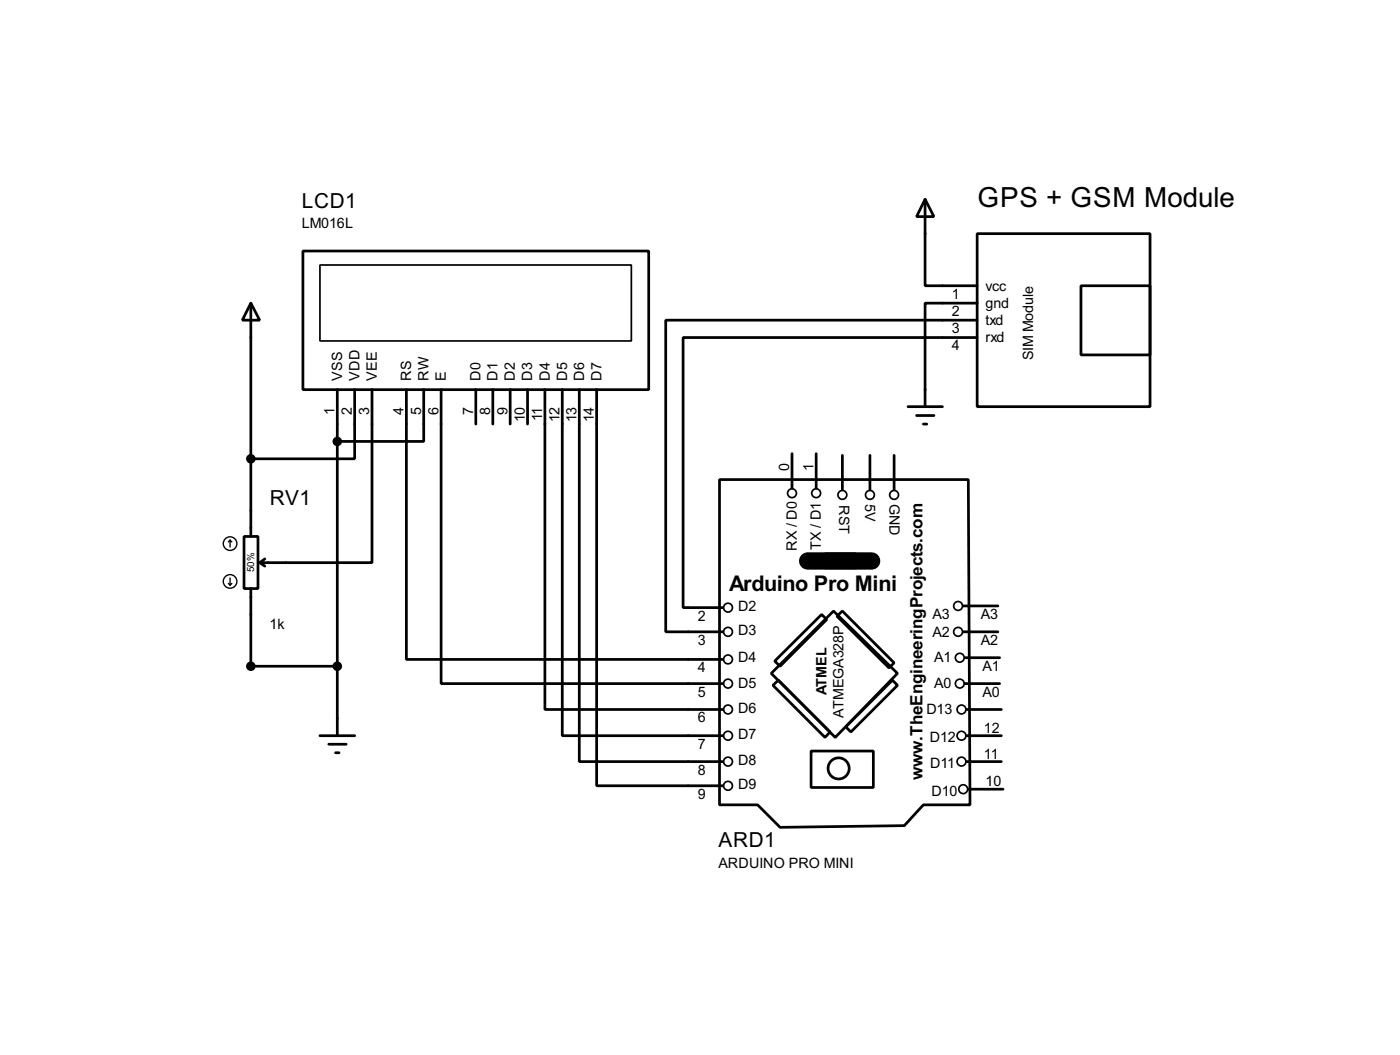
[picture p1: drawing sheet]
<svg xmlns="http://www.w3.org/2000/svg" width="206mm" height="155mm" viewBox="0 0 206 155" stroke-linecap="round" stroke-linejoin="round" font-family="sans-serif">
<g fill="none" stroke="#000" stroke-width=".4">
<path d="M44.5 36.9h50.8v20.3h-50.8zM135.9 29.3l1.3 2.5h-2.5zM135.9 29.3v12.7h7.7M143.6 34.3h25.4v25.4h-25.4zM36.9 44.5l1.3 2.5h-2.6zM36.9 44.5v34.3M49.6 57.2v50.8M52.1 57.2v10.2h-15.2M54.7 57.2v25.4h-16.5M59.7 57.2v39.6h46.5M62.3 57.2v7.6h-12.7M64.8 57.2v43.2h41.4"/>
<path d="M69.9 57.2v5.1M72.4 57.2v5.1M75 57.2v5.1M77.5 57.2v5.1M80.1 57.2v47h26.1M82.6 57.2v50.8h23.6M85.1 57.2v54.6h21.1M87.7 57.2v58.2h18.5M133.4 59.7h5.1M143.6 47h-45.8v45.8h8.4M143.6 49.6h-43.2v39.6h5.8M143.6 44.5h-7.7v15.2"/>
<path d="M158.8 42h10.2v10.1h-10.2zM35.9 78.8h2v7.6h-2zM105.7 70.4h36.6l.2 47.8h-6.8l-2.8 3-18.3 .3-3.3-3.3h-5.6zM116.4 66.6v5.1M119.9 66.6v5.1M123.8 66.9v5M127.8 66.9v5M131.4 66.9v5M134.7 61h2.5M135.7 62.3h.5M36.9 86.4v11.4h12.7M38.2 82.6l.7 .5"/>
<path d="M38.9 82.1l-.7 .5M113.3 98.9l9.2-9.2 9.4 9.2-9.2 9.4zM113.8 97.1l6.9-6.9 .8 .8-6.9 6.8zM121.2 81.3h4.6v2.1h-4.6zM123 90.5l.8-.8 7.6 7.6-.8 .8zM141.5 92.8h5.1M141.5 89h5.1M141.8 96.6h5.1M47 108h5.1M48.3 109.3h2.6M49.3 110.5h.5M113.6 100.6l.8-.7 7.6 7.6-.8 .8z"/>
<path d="M119.2 110.3h9.1v5.3h-9.1zM124.3 106.7l6.8-6.8 .8 .7-6.9 6.9zM141.8 100.4h5.1M142 104.2h5.1M142 108h5.1M142 111.8h5.1M142.3 115.9h5.1"/>
<circle cx="123.2" cy="112.8" r="1.55"/>
</g>
<g fill="none" stroke="#000" stroke-width=".25">
<path d="M47 38.9h45.8v11.2h-45.8z"/>
<circle cx="116.3" cy="72.4" r=".65"/>
<circle cx="119.9" cy="72.4" r=".65"/>
<circle cx="123.7" cy="72.7" r=".65"/>
<circle cx="127.8" cy="72.7" r=".65"/>
<circle cx="131.3" cy="72.7" r=".65"/>
<circle cx="106.9" cy="96.8" r=".65"/>
<circle cx="106.9" cy="89.2" r=".65"/>
<circle cx="106.9" cy="92.8" r=".65"/>
<circle cx="140.7" cy="92.8" r=".65"/>
<circle cx="140.7" cy="89" r=".65"/>
<circle cx="141" cy="96.6" r=".65"/>
<circle cx="106.9" cy="104.2" r=".65"/>
<circle cx="106.9" cy="115.4" r=".65"/>
<circle cx="106.9" cy="108" r=".65"/>
<circle cx="106.9" cy="111.8" r=".65"/>
<circle cx="106.9" cy="100.4" r=".65"/>
<circle cx="141" cy="100.4" r=".65"/>
<circle cx="141.2" cy="104.2" r=".65"/>
<circle cx="141.2" cy="111.8" r=".65"/>
<circle cx="141.2" cy="108" r=".65"/>
<circle cx="141.5" cy="115.9" r=".65"/>
</g>
<path d="M118.7 82.4h9.4" fill="none" stroke="#000" stroke-width="2.6"/>
<g fill="#000" stroke="#000" stroke-width=".4">
<circle cx="36.8" cy="67.4" r=".5"/>
<circle cx="49.5" cy="64.8" r=".5"/>
<circle cx="36.8" cy="97.8" r=".5"/>
<circle cx="49.5" cy="97.8" r=".5"/>
</g>
<g fill="none" stroke="#000" stroke-width=".2">
<path d="M33.8 79.3l-.2 .3M33.8 79.3l.3 .3M33.8 79.3v1M33.6 85.7l.2 .2M33.8 84.9v1M34.1 85.7l-.3 .2"/>
<circle cx="33.8" cy="79.8" r="1"/>
<circle cx="33.8" cy="85.4" r="1"/>
</g>
<text font-size="4.6" x="143.6" y="30.3">GPS + GSM Module</text>
<text font-size="3.6" x="107.1" y="86.7">Arduino Pro Mini</text>
<g font-size="3.4">
<text x="44.4" y="30.5">LCD1</text>
<text x="39.7" y="74.2">RV1</text>
<text x="105.6" y="124.4">ARD1</text>
</g>
<text font-size="2.8" x="135.5" y="114.5" transform="rotate(-90 135.5 114.5)">www.TheEngineeringProjects.com</text>
<g font-size="2.4">
<text x="44.3" y="33.5">LM016L</text>
<text x="139.9" y="43.9">1</text>
<text x="139.9" y="46.4">2</text>
<text x="144.8" y="42.7">vcc</text>
<text x="144.8" y="45.2">gnd</text>
<text x="144.8" y="47.7">txd</text>
<text x="139.9" y="51.5">4</text>
<text x="139.9" y="48.9">3</text>
<text x="144.8" y="50.3">rxd</text>
<text x="151.8" y="52.9" transform="rotate(-90 151.8 52.9)">SIM Module</text>
<text x="50.3" y="55.9" transform="rotate(-90 50.3 55.9)">VSS</text>
<text x="52.8" y="55.9" transform="rotate(-90 52.8 55.9)">VDD</text>
<text x="55.4" y="55.9" transform="rotate(-90 55.4 55.9)">VEE</text>
<text x="60.4" y="55.9" transform="rotate(-90 60.4 55.9)">RS</text>
<text x="63" y="55.9" transform="rotate(-90 63 55.9)">RW</text>
<text x="65.5" y="55.9" transform="rotate(-90 65.5 55.9)">E</text>
<text x="70.6" y="55.9" transform="rotate(-90 70.6 55.9)">D0</text>
<text x="73.1" y="55.9" transform="rotate(-90 73.1 55.9)">D1</text>
<text x="75.7" y="55.9" transform="rotate(-90 75.7 55.9)">D2</text>
<text x="78.2" y="55.9" transform="rotate(-90 78.2 55.9)">D3</text>
<text x="80.8" y="55.9" transform="rotate(-90 80.8 55.9)">D4</text>
<text x="83.3" y="55.9" transform="rotate(-90 83.3 55.9)">D5</text>
<text x="85.8" y="55.9" transform="rotate(-90 85.8 55.9)">D6</text>
<text x="88.4" y="55.9" transform="rotate(-90 88.4 55.9)">D7</text>
<text x="49.2" y="60.9" transform="rotate(-90 49.2 60.9)">1</text>
<text x="51.7" y="60.9" transform="rotate(-90 51.7 60.9)">2</text>
<text x="54.3" y="60.9" transform="rotate(-90 54.3 60.9)">3</text>
<text x="59.3" y="60.9" transform="rotate(-90 59.3 60.9)">4</text>
<text x="61.9" y="60.9" transform="rotate(-90 61.9 60.9)">5</text>
<text x="64.4" y="60.9" transform="rotate(-90 64.4 60.9)">6</text>
<text x="69.5" y="60.9" transform="rotate(-90 69.5 60.9)">7</text>
<text x="72" y="60.9" transform="rotate(-90 72 60.9)">8</text>
<text x="74.6" y="60.9" transform="rotate(-90 74.6 60.9)">9</text>
<text x="77.1" y="62" transform="rotate(-90 77.1 62)">10</text>
<text x="79.7" y="61.9" transform="rotate(-90 79.7 61.9)">11</text>
<text x="82.2" y="62" transform="rotate(-90 82.2 62)">12</text>
<text x="84.7" y="62" transform="rotate(-90 84.7 62)">13</text>
<text x="87.3" y="62" transform="rotate(-90 87.3 62)">14</text>
<text x="116" y="69.1" transform="rotate(-90 116 69.1)">0</text>
<text x="119.5" y="69.1" transform="rotate(-90 119.5 69.1)">1</text>
<text x="123.3" y="74.1" transform="rotate(90 123.3 74.1)">RST</text>
<text x="127.1" y="73.9" transform="rotate(90 127.1 73.9)">5V</text>
<text x="130.6" y="73.9" transform="rotate(90 130.6 73.9)">GND</text>
<text x="117.1" y="80.9" transform="rotate(-90 117.1 80.9)">RX / D0</text>
<text x="120.6" y="80.8" transform="rotate(-90 120.6 80.8)">TX / D1</text>
<text x="108.4" y="89.7">D2</text>
<text x="39.6" y="92.3">1k</text>
<text x="102.5" y="91.1">2</text>
<text x="102.5" y="94.7">3</text>
<text x="108.4" y="93.2">D3</text>
<text x="137" y="90.9">A3</text>
<text x="137" y="93.5">A2</text>
<text x="144.1" y="90.8">A3</text>
<text x="144.1" y="94.7">A2</text>
<text x="102.5" y="98.7">4</text>
<text x="108.4" y="101.1">D5</text>
<text x="108.4" y="97.3">D4</text>
<text x="137.2" y="97.3">A1</text>
<text x="137.2" y="101.1">A0</text>
<text x="144.3" y="98.5">A1</text>
<text x="102.5" y="102.3">5</text>
<text x="102.5" y="106.1">6</text>
<text x="108.4" y="104.6">D6</text>
<text x="121.4" y="102.1" transform="rotate(-90 121.4 102.1)">ATMEL</text>
<text x="123.9" y="105.4" transform="rotate(-90 123.9 105.4)">ATMEGA328P</text>
<text x="136.1" y="104.9">D13</text>
<text x="144.3" y="102.3">A0</text>
<text x="144.6" y="107.6">12</text>
<text x="102.5" y="109.9">7</text>
<text x="102.5" y="113.7">8</text>
<text x="108.4" y="112.3">D8</text>
<text x="108.4" y="108.5">D7</text>
<text x="136.6" y="109">D12</text>
<text x="136.6" y="112.8">D11</text>
<text x="144.6" y="111.4">11</text>
<text x="102.5" y="117.3">9</text>
<text x="108.4" y="115.8">D9</text>
<text x="136.8" y="116.8">D10</text>
<text x="144.8" y="115.5">10</text>
<text x="105.5" y="127.4">ARDUINO PRO MINI</text>
</g>
<text font-size="1.6" x="37.4" y="84" transform="rotate(-90 37.4 84)">50%</text>
</svg>
